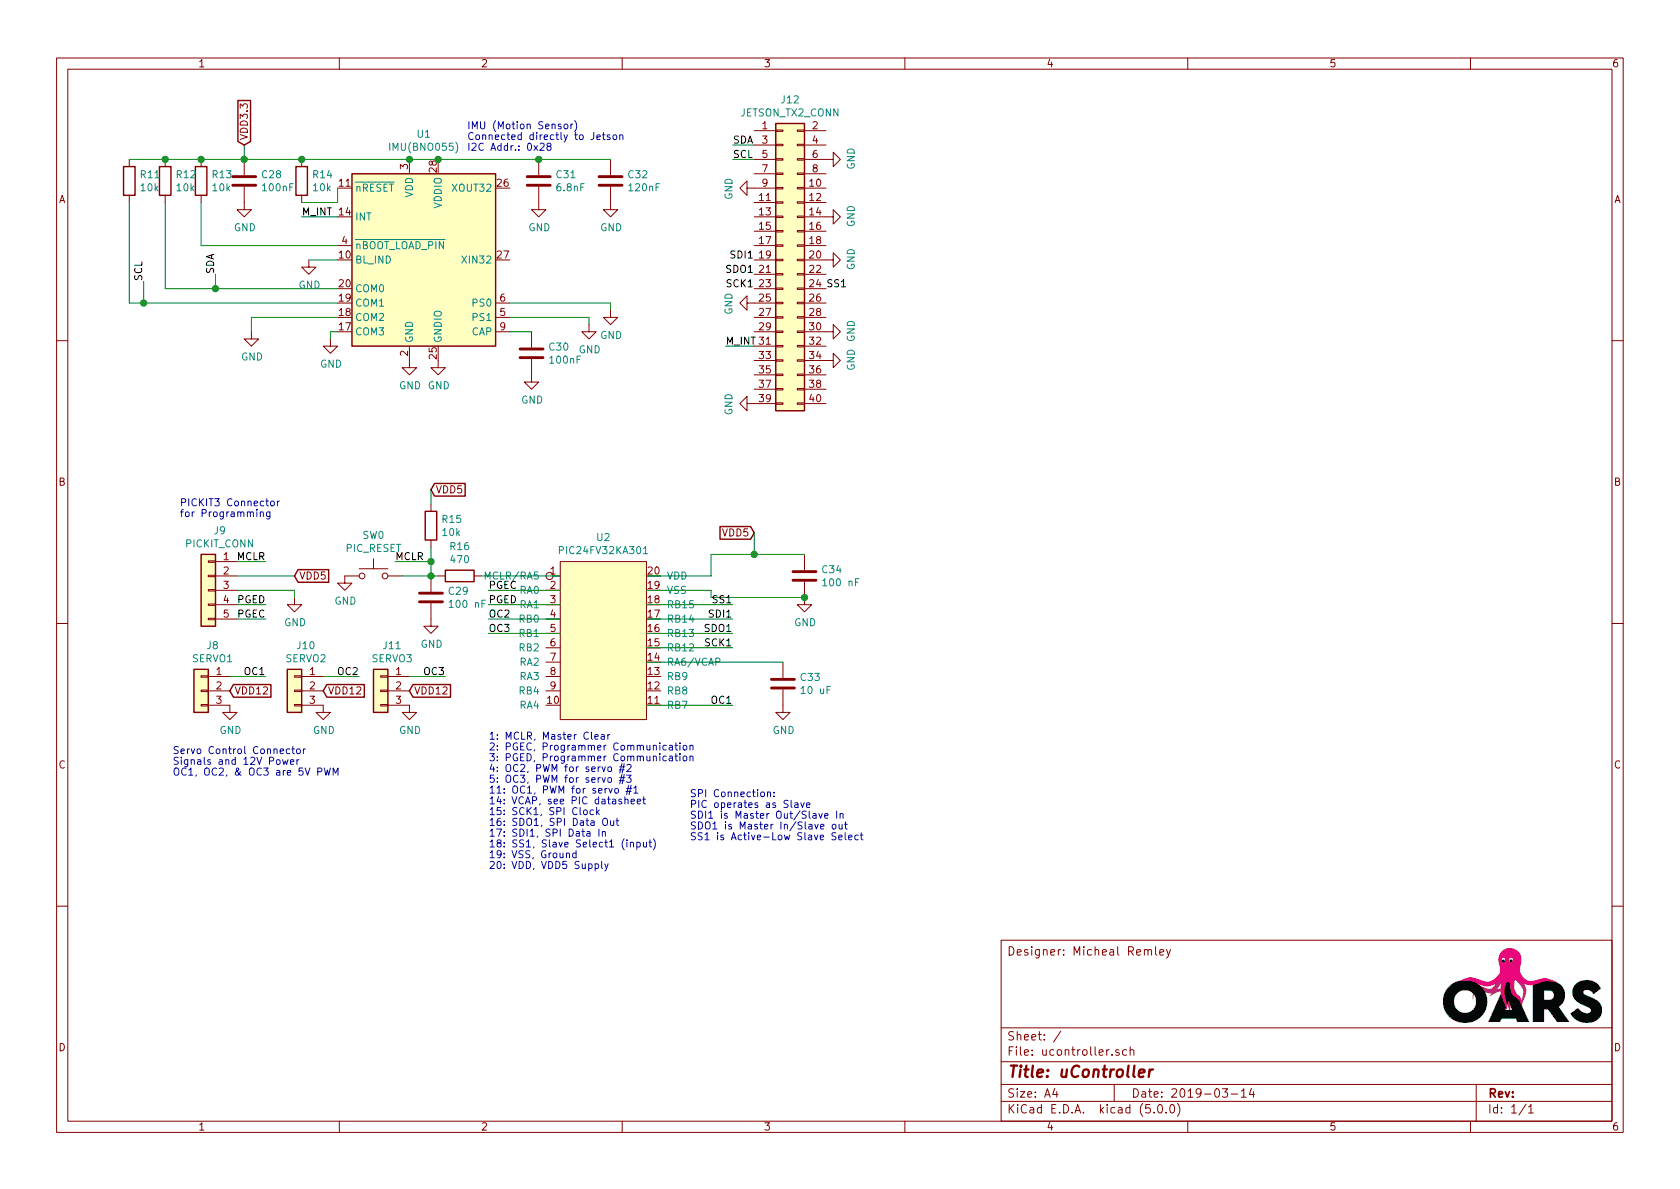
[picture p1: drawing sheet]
EESchema Schematic File Version 4
LIBS:ucontroller-cache
EELAYER 26 0
EELAYER END
$Descr A4 11693 8268
encoding utf-8
Sheet 1 1
Title "uController"
Date "2019-03-14"
Rev ""
Comp ""
Comment1 ""
Comment2 ""
Comment3 ""
Comment4 "Designer: Micheal Remley"
$EndDescr
$Comp
L OARS:PIC24FV32KA301 U2
U 1 1
P 4250 4450
AR Path="/5C81B2B8/5C66DFEB" Ref="U2"  Part="1" 
AR Path="/5C81CE29/5C66DFEB" Ref="U?"  Part="1" 
F 0 "U2" V 4965 4500 50  0000 C CNN
F 1 "PIC24FV32KA301" V 4874 4500 50  0000 C CNN
F 2 "OARS:PIC24FV32KA301-SOIC" H 4250 4450 50  0001 C CNN
F 3 "" H 4250 4450 50  0001 C CNN
	1    4250 4450
	0    -1   -1   0   
$EndComp
$Comp
L OARS:C C29
U 1 1
P 3000 4150
AR Path="/5C81B2B8/5C7D5D3F" Ref="C29"  Part="1" 
AR Path="/5C81CE29/5C7D5D3F" Ref="C?"  Part="1" 
F 0 "C29" H 3115 4196 50  0000 L CNN
F 1 "100 nF" H 3115 4105 50  0000 L CNN
F 2 "Capacitor_SMD:C_0603_1608Metric_Pad1.05x0.95mm_HandSolder" H 3038 4000 50  0001 C CNN
F 3 "" H 3000 4150 50  0001 C CNN
	1    3000 4150
	1    0    0    -1  
$EndComp
$Comp
L OARS:C C34
U 1 1
P 5600 4000
AR Path="/5C81B2B8/5C7D5D9F" Ref="C34"  Part="1" 
AR Path="/5C81CE29/5C7D5D9F" Ref="C?"  Part="1" 
F 0 "C34" H 5715 4046 50  0000 L CNN
F 1 "100 nF" H 5715 3955 50  0000 L CNN
F 2 "Capacitor_SMD:C_0603_1608Metric_Pad1.05x0.95mm_HandSolder" H 5638 3850 50  0001 C CNN
F 3 "" H 5600 4000 50  0001 C CNN
	1    5600 4000
	1    0    0    -1  
$EndComp
$Comp
L OARS:C C33
U 1 1
P 5450 4750
AR Path="/5C81B2B8/5C7D5DFD" Ref="C33"  Part="1" 
AR Path="/5C81CE29/5C7D5DFD" Ref="C?"  Part="1" 
F 0 "C33" H 5565 4796 50  0000 L CNN
F 1 "10 uF" H 5565 4705 50  0000 L CNN
F 2 "Capacitor_SMD:C_0603_1608Metric_Pad1.05x0.95mm_HandSolder" H 5488 4600 50  0001 C CNN
F 3 "" H 5450 4750 50  0001 C CNN
	1    5450 4750
	1    0    0    -1  
$EndComp
$Comp
L power:GND #PWR049
U 1 1
P 5450 4900
AR Path="/5C81B2B8/5C7E7F31" Ref="#PWR049"  Part="1" 
AR Path="/5C81CE29/5C7E7F31" Ref="#PWR?"  Part="1" 
F 0 "#PWR049" H 5450 4650 50  0001 C CNN
F 1 "GND" H 5455 4727 50  0000 C CNN
F 2 "" H 5450 4900 50  0001 C CNN
F 3 "" H 5450 4900 50  0001 C CNN
	1    5450 4900
	1    0    0    -1  
$EndComp
$Comp
L power:GND #PWR050
U 1 1
P 5600 4150
AR Path="/5C81B2B8/5C7E7F87" Ref="#PWR050"  Part="1" 
AR Path="/5C81CE29/5C7E7F87" Ref="#PWR?"  Part="1" 
F 0 "#PWR050" H 5600 3900 50  0001 C CNN
F 1 "GND" H 5605 3977 50  0000 C CNN
F 2 "" H 5600 4150 50  0001 C CNN
F 3 "" H 5600 4150 50  0001 C CNN
	1    5600 4150
	1    0    0    -1  
$EndComp
$Comp
L power:GND #PWR039
U 1 1
P 3000 4300
AR Path="/5C81B2B8/5C7E7FB1" Ref="#PWR039"  Part="1" 
AR Path="/5C81CE29/5C7E7FB1" Ref="#PWR?"  Part="1" 
F 0 "#PWR039" H 3000 4050 50  0001 C CNN
F 1 "GND" H 3005 4127 50  0000 C CNN
F 2 "" H 3000 4300 50  0001 C CNN
F 3 "" H 3000 4300 50  0001 C CNN
	1    3000 4300
	1    0    0    -1  
$EndComp
Wire Wire Line
	4950 4000 4500 4000
Wire Wire Line
	4950 4150 4950 4100
Wire Wire Line
	4950 4100 4500 4100
$Comp
L Device:R R16
U 1 1
P 3200 4000
AR Path="/5C81B2B8/5C7E80A1" Ref="R16"  Part="1" 
AR Path="/5C81CE29/5C7E80A1" Ref="R?"  Part="1" 
F 0 "R16" V 2993 4000 50  0000 C CNN
F 1 "470" V 3084 4000 50  0000 C CNN
F 2 "Resistor_SMD:R_0603_1608Metric_Pad1.05x0.95mm_HandSolder" V 3130 4000 50  0001 C CNN
F 3 "" H 3200 4000 50  0001 C CNN
	1    3200 4000
	0    1    1    0   
$EndComp
$Comp
L Device:R R15
U 1 1
P 3000 3650
AR Path="/5C81B2B8/5C7E8171" Ref="R15"  Part="1" 
AR Path="/5C81CE29/5C7E8171" Ref="R?"  Part="1" 
F 0 "R15" H 2930 3696 50  0000 R CNN
F 1 "10k" H 2930 3605 50  0000 R CNN
F 2 "Resistor_SMD:R_0603_1608Metric_Pad1.05x0.95mm_HandSolder" V 2930 3650 50  0001 C CNN
F 3 "" H 3000 3650 50  0001 C CNN
	1    3000 3650
	-1   0    0    -1  
$EndComp
Wire Wire Line
	3000 4000 3050 4000
Wire Wire Line
	3000 4000 3000 3900
Connection ~ 3000 4000
$Comp
L Switch:SW_Push SW0
U 1 1
P 2600 4000
AR Path="/5C81B2B8/5C7E884C" Ref="SW0"  Part="1" 
AR Path="/5C81CE29/5C7E884C" Ref="SW?"  Part="1" 
F 0 "SW0" H 2600 4285 50  0000 C CNN
F 1 "PIC_RESET" H 2600 4194 50  0000 C CNN
F 2 "" H 2600 4200 50  0001 C CNN
F 3 "" H 2600 4200 50  0001 C CNN
	1    2600 4000
	1    0    0    -1  
$EndComp
Wire Wire Line
	2800 4000 3000 4000
$Comp
L power:GND #PWR036
U 1 1
P 2400 4000
AR Path="/5C81B2B8/5C7E899B" Ref="#PWR036"  Part="1" 
AR Path="/5C81CE29/5C7E899B" Ref="#PWR?"  Part="1" 
F 0 "#PWR036" H 2400 3750 50  0001 C CNN
F 1 "GND" H 2405 3827 50  0000 C CNN
F 2 "" H 2400 4000 50  0001 C CNN
F 3 "" H 2400 4000 50  0001 C CNN
	1    2400 4000
	1    0    0    -1  
$EndComp
$Comp
L Connector_Generic:Conn_01x05 J9
U 1 1
P 1450 4100
AR Path="/5C81B2B8/5C7E8B44" Ref="J9"  Part="1" 
AR Path="/5C81CE29/5C7E8B44" Ref="J?"  Part="1" 
F 0 "J9" H 1370 4517 50  0000 C CNN
F 1 "PICKIT_CONN" H 1370 4426 50  0000 C CNN
F 2 "Connector_PinHeader_2.54mm:PinHeader_1x05_P2.54mm_Horizontal" H 1450 4100 50  0001 C CNN
F 3 "" H 1450 4100 50  0001 C CNN
	1    1450 4100
	-1   0    0    -1  
$EndComp
Wire Wire Line
	1650 4000 2050 4000
$Comp
L power:GND #PWR032
U 1 1
P 2050 4150
AR Path="/5C81B2B8/5C7E90BA" Ref="#PWR032"  Part="1" 
AR Path="/5C81CE29/5C7E90BA" Ref="#PWR?"  Part="1" 
F 0 "#PWR032" H 2050 3900 50  0001 C CNN
F 1 "GND" H 2055 3977 50  0000 C CNN
F 2 "" H 2050 4150 50  0001 C CNN
F 3 "" H 2050 4150 50  0001 C CNN
	1    2050 4150
	1    0    0    -1  
$EndComp
Wire Wire Line
	1650 4100 2050 4100
Wire Wire Line
	2050 4100 2050 4150
Wire Wire Line
	4500 4600 5450 4600
Wire Wire Line
	4500 4200 5100 4200
Wire Wire Line
	4500 4300 5100 4300
Wire Wire Line
	4500 4400 5100 4400
Wire Wire Line
	4500 4500 5100 4500
Wire Wire Line
	4500 4900 5100 4900
Text Notes 1200 5400 0    50   ~ 0
Servo Control Connector\nSignals and 12V Power\nOC1, OC2, & OC3 are 5V PWM
Text Notes 3400 6050 0    50   ~ 0
1: MCLR, Master Clear\n2: PGEC, Programmer Communication \n3: PGED, Programmer Communication \n4: OC2, PWM for servo #2\n5: OC3, PWM for servo #3\n11: OC1, PWM for servo #1\n14: VCAP, see PIC datasheet\n15: SCK1, SPI Clock\n16: SDO1, SPI Data Out\n17: SDI1, SPI Data In\n18: SS1, Slave Select1 (input)\n19: VSS, Ground\n20: VDD, VDD5 Supply
Text Notes 4800 5850 0    50   ~ 0
SPI Connection:\nPIC operates as Slave\nSDI1 is Master Out/Slave In\nSDO1 is Master In/Slave out\nSS1 is Active-Low Slave Select
Text Notes 1250 3600 0    50   ~ 0
PICKIT3 Connector\nfor Programming
$Comp
L Sensor_Motion:BNO055 U1
U 1 1
P 2950 1800
AR Path="/5C81B2B8/5C7EE26A" Ref="U1"  Part="1" 
AR Path="/5C81CE29/5C7EE26A" Ref="U?"  Part="1" 
F 0 "U1" H 2950 2678 50  0000 C CNN
F 1 "IMU(BNO055)" H 2950 2587 50  0000 C CNN
F 2 "Package_LGA:LGA-28_5.2x3.8mm_P0.5mm" H 3200 1150 50  0001 L CNN
F 3 "" H 2950 2000 50  0001 C CNN
	1    2950 1800
	1    0    0    -1  
$EndComp
$Comp
L power:GND #PWR037
U 1 1
P 2850 2500
AR Path="/5C81B2B8/5C7EE472" Ref="#PWR037"  Part="1" 
AR Path="/5C81CE29/5C7EE472" Ref="#PWR?"  Part="1" 
F 0 "#PWR037" H 2850 2250 50  0001 C CNN
F 1 "GND" H 2855 2327 50  0000 C CNN
F 2 "" H 2850 2500 50  0001 C CNN
F 3 "" H 2850 2500 50  0001 C CNN
	1    2850 2500
	1    0    0    -1  
$EndComp
$Comp
L power:GND #PWR040
U 1 1
P 3050 2500
AR Path="/5C81B2B8/5C7EE493" Ref="#PWR040"  Part="1" 
AR Path="/5C81CE29/5C7EE493" Ref="#PWR?"  Part="1" 
F 0 "#PWR040" H 3050 2250 50  0001 C CNN
F 1 "GND" H 3055 2327 50  0000 C CNN
F 2 "" H 3050 2500 50  0001 C CNN
F 3 "" H 3050 2500 50  0001 C CNN
	1    3050 2500
	1    0    0    -1  
$EndComp
$Comp
L OARS:C C30
U 1 1
P 3700 2450
AR Path="/5C81B2B8/5C7EE507" Ref="C30"  Part="1" 
AR Path="/5C81CE29/5C7EE507" Ref="C?"  Part="1" 
F 0 "C30" H 3815 2496 50  0000 L CNN
F 1 "100nF" H 3815 2405 50  0000 L CNN
F 2 "Capacitor_SMD:C_0603_1608Metric_Pad1.05x0.95mm_HandSolder" H 3738 2300 50  0001 C CNN
F 3 "" H 3700 2450 50  0001 C CNN
	1    3700 2450
	1    0    0    -1  
$EndComp
$Comp
L power:GND #PWR041
U 1 1
P 3700 2600
AR Path="/5C81B2B8/5C7EE57D" Ref="#PWR041"  Part="1" 
AR Path="/5C81CE29/5C7EE57D" Ref="#PWR?"  Part="1" 
F 0 "#PWR041" H 3700 2350 50  0001 C CNN
F 1 "GND" H 3705 2427 50  0000 C CNN
F 2 "" H 3700 2600 50  0001 C CNN
F 3 "" H 3700 2600 50  0001 C CNN
	1    3700 2600
	1    0    0    -1  
$EndComp
Wire Wire Line
	3550 2300 3700 2300
$Comp
L OARS:C C28
U 1 1
P 1700 1250
AR Path="/5C81B2B8/5C7EE912" Ref="C28"  Part="1" 
AR Path="/5C81CE29/5C7EE912" Ref="C?"  Part="1" 
F 0 "C28" H 1815 1296 50  0000 L CNN
F 1 "100nF" H 1815 1205 50  0000 L CNN
F 2 "Capacitor_SMD:C_0603_1608Metric_Pad1.05x0.95mm_HandSolder" H 1738 1100 50  0001 C CNN
F 3 "" H 1700 1250 50  0001 C CNN
	1    1700 1250
	1    0    0    -1  
$EndComp
$Comp
L power:GND #PWR030
U 1 1
P 1700 1400
AR Path="/5C81B2B8/5C7EED38" Ref="#PWR030"  Part="1" 
AR Path="/5C81CE29/5C7EED38" Ref="#PWR?"  Part="1" 
F 0 "#PWR030" H 1700 1150 50  0001 C CNN
F 1 "GND" H 1705 1227 50  0000 C CNN
F 2 "" H 1700 1400 50  0001 C CNN
F 3 "" H 1700 1400 50  0001 C CNN
	1    1700 1400
	1    0    0    -1  
$EndComp
$Comp
L OARS:C C31
U 1 1
P 3750 1250
AR Path="/5C81B2B8/5C7EEE14" Ref="C31"  Part="1" 
AR Path="/5C81CE29/5C7EEE14" Ref="C?"  Part="1" 
F 0 "C31" H 3865 1296 50  0000 L CNN
F 1 "6.8nF" H 3865 1205 50  0000 L CNN
F 2 "Capacitor_SMD:C_0603_1608Metric_Pad1.05x0.95mm_HandSolder" H 3788 1100 50  0001 C CNN
F 3 "" H 3750 1250 50  0001 C CNN
	1    3750 1250
	1    0    0    -1  
$EndComp
$Comp
L OARS:C C32
U 1 1
P 4250 1250
AR Path="/5C81B2B8/5C7EEE64" Ref="C32"  Part="1" 
AR Path="/5C81CE29/5C7EEE64" Ref="C?"  Part="1" 
F 0 "C32" H 4365 1296 50  0000 L CNN
F 1 "120nF" H 4365 1205 50  0000 L CNN
F 2 "Capacitor_SMD:C_0603_1608Metric_Pad1.05x0.95mm_HandSolder" H 4288 1100 50  0001 C CNN
F 3 "" H 4250 1250 50  0001 C CNN
	1    4250 1250
	1    0    0    -1  
$EndComp
Wire Wire Line
	3050 1100 3750 1100
Wire Wire Line
	4250 1100 3750 1100
Connection ~ 3750 1100
$Comp
L power:GND #PWR042
U 1 1
P 3750 1400
AR Path="/5C81B2B8/5C7EF6C9" Ref="#PWR042"  Part="1" 
AR Path="/5C81CE29/5C7EF6C9" Ref="#PWR?"  Part="1" 
F 0 "#PWR042" H 3750 1150 50  0001 C CNN
F 1 "GND" H 3755 1227 50  0000 C CNN
F 2 "" H 3750 1400 50  0001 C CNN
F 3 "" H 3750 1400 50  0001 C CNN
	1    3750 1400
	1    0    0    -1  
$EndComp
$Comp
L power:GND #PWR044
U 1 1
P 4250 1400
AR Path="/5C81B2B8/5C7EF6F2" Ref="#PWR044"  Part="1" 
AR Path="/5C81CE29/5C7EF6F2" Ref="#PWR?"  Part="1" 
F 0 "#PWR044" H 4250 1150 50  0001 C CNN
F 1 "GND" H 4255 1227 50  0000 C CNN
F 2 "" H 4250 1400 50  0001 C CNN
F 3 "" H 4250 1400 50  0001 C CNN
	1    4250 1400
	1    0    0    -1  
$EndComp
Wire Wire Line
	1700 1100 2100 1100
Wire Wire Line
	3550 2100 4250 2100
Wire Wire Line
	4250 2100 4250 2150
Wire Wire Line
	3550 2200 4100 2200
Wire Wire Line
	4100 2200 4100 2250
$Comp
L power:GND #PWR045
U 1 1
P 4250 2150
AR Path="/5C81B2B8/5C7F1841" Ref="#PWR045"  Part="1" 
AR Path="/5C81CE29/5C7F1841" Ref="#PWR?"  Part="1" 
F 0 "#PWR045" H 4250 1900 50  0001 C CNN
F 1 "GND" H 4255 1977 50  0000 C CNN
F 2 "" H 4250 2150 50  0001 C CNN
F 3 "" H 4250 2150 50  0001 C CNN
	1    4250 2150
	1    0    0    -1  
$EndComp
$Comp
L power:GND #PWR043
U 1 1
P 4100 2250
AR Path="/5C81B2B8/5C7F186A" Ref="#PWR043"  Part="1" 
AR Path="/5C81CE29/5C7F186A" Ref="#PWR?"  Part="1" 
F 0 "#PWR043" H 4100 2000 50  0001 C CNN
F 1 "GND" H 4105 2077 50  0000 C CNN
F 2 "" H 4100 2250 50  0001 C CNN
F 3 "" H 4100 2250 50  0001 C CNN
	1    4100 2250
	1    0    0    -1  
$EndComp
$Comp
L Device:R R13
U 1 1
P 1400 1250
AR Path="/5C81B2B8/5C7F1E08" Ref="R13"  Part="1" 
AR Path="/5C81CE29/5C7F1E08" Ref="R?"  Part="1" 
F 0 "R13" H 1330 1296 50  0000 R CNN
F 1 "10k" H 1330 1205 50  0000 R CNN
F 2 "Resistor_SMD:R_0603_1608Metric_Pad1.05x0.95mm_HandSolder" V 1330 1250 50  0001 C CNN
F 3 "" H 1400 1250 50  0001 C CNN
	1    1400 1250
	-1   0    0    -1  
$EndComp
Wire Wire Line
	1400 1100 1700 1100
Connection ~ 1700 1100
Wire Wire Line
	1400 1400 1400 1700
$Comp
L Device:R R12
U 1 1
P 1150 1250
AR Path="/5C81B2B8/5C7F3BAD" Ref="R12"  Part="1" 
AR Path="/5C81CE29/5C7F3BAD" Ref="R?"  Part="1" 
F 0 "R12" H 1080 1296 50  0000 R CNN
F 1 "10k" H 1080 1205 50  0000 R CNN
F 2 "Resistor_SMD:R_0603_1608Metric_Pad1.05x0.95mm_HandSolder" V 1080 1250 50  0001 C CNN
F 3 "" H 1150 1250 50  0001 C CNN
	1    1150 1250
	-1   0    0    -1  
$EndComp
$Comp
L Device:R R11
U 1 1
P 900 1250
AR Path="/5C81B2B8/5C7F3BE5" Ref="R11"  Part="1" 
AR Path="/5C81CE29/5C7F3BE5" Ref="R?"  Part="1" 
F 0 "R11" H 830 1296 50  0000 R CNN
F 1 "10k" H 830 1205 50  0000 R CNN
F 2 "Resistor_SMD:R_0603_1608Metric_Pad1.05x0.95mm_HandSolder" V 830 1250 50  0001 C CNN
F 3 "" H 900 1250 50  0001 C CNN
	1    900  1250
	-1   0    0    -1  
$EndComp
Wire Wire Line
	1150 1100 1400 1100
Connection ~ 1400 1100
Wire Wire Line
	1150 1100 900  1100
Connection ~ 1150 1100
Wire Wire Line
	1150 1400 1150 2000
Wire Wire Line
	900  1400 900  2100
Wire Wire Line
	2350 2200 1750 2200
Wire Wire Line
	1750 2200 1750 2300
$Comp
L power:GND #PWR031
U 1 1
P 1750 2300
AR Path="/5C81B2B8/5C7F6C8C" Ref="#PWR031"  Part="1" 
AR Path="/5C81CE29/5C7F6C8C" Ref="#PWR?"  Part="1" 
F 0 "#PWR031" H 1750 2050 50  0001 C CNN
F 1 "GND" H 1755 2127 50  0000 C CNN
F 2 "" H 1750 2300 50  0001 C CNN
F 3 "" H 1750 2300 50  0001 C CNN
	1    1750 2300
	1    0    0    -1  
$EndComp
Wire Wire Line
	1500 2000 1500 1900
Connection ~ 1500 2000
Wire Wire Line
	1500 2000 2350 2000
Wire Wire Line
	2350 2300 2300 2300
Wire Wire Line
	2300 2300 2300 2350
$Comp
L power:GND #PWR035
U 1 1
P 2300 2350
AR Path="/5C81B2B8/5C7F8A3F" Ref="#PWR035"  Part="1" 
AR Path="/5C81CE29/5C7F8A3F" Ref="#PWR?"  Part="1" 
F 0 "#PWR035" H 2300 2100 50  0001 C CNN
F 1 "GND" H 2305 2177 50  0000 C CNN
F 2 "" H 2300 2350 50  0001 C CNN
F 3 "" H 2300 2350 50  0001 C CNN
	1    2300 2350
	1    0    0    -1  
$EndComp
Wire Wire Line
	1700 1000 1700 1100
Wire Wire Line
	2850 1100 3050 1100
Connection ~ 3050 1100
Wire Wire Line
	1400 1700 2350 1700
$Comp
L Device:R R14
U 1 1
P 2100 1250
AR Path="/5C81B2B8/5C7FDA0A" Ref="R14"  Part="1" 
AR Path="/5C81CE29/5C7FDA0A" Ref="R?"  Part="1" 
F 0 "R14" H 2030 1296 50  0000 R CNN
F 1 "10k" H 2030 1205 50  0000 R CNN
F 2 "Resistor_SMD:R_0603_1608Metric_Pad1.05x0.95mm_HandSolder" V 2030 1250 50  0001 C CNN
F 3 "" H 2100 1250 50  0001 C CNN
	1    2100 1250
	-1   0    0    -1  
$EndComp
Connection ~ 2100 1100
Wire Wire Line
	2350 1300 2350 1400
Wire Wire Line
	2350 1400 2100 1400
Wire Wire Line
	2100 1100 2850 1100
Connection ~ 2850 1100
$Comp
L power:GND #PWR033
U 1 1
P 2150 1800
AR Path="/5C81B2B8/5C800068" Ref="#PWR033"  Part="1" 
AR Path="/5C81CE29/5C800068" Ref="#PWR?"  Part="1" 
F 0 "#PWR033" H 2150 1550 50  0001 C CNN
F 1 "GND" H 2155 1627 50  0000 C CNN
F 2 "" H 2150 1800 50  0001 C CNN
F 3 "" H 2150 1800 50  0001 C CNN
	1    2150 1800
	1    0    0    -1  
$EndComp
Wire Wire Line
	2150 1800 2350 1800
Text Notes 3250 1050 0    50   ~ 0
IMU (Motion Sensor)\nConnected directly to Jetson\nI2C Addr.: 0x28
Wire Wire Line
	4950 3850 5250 3850
Wire Wire Line
	4950 3850 4950 4000
Wire Wire Line
	4950 4150 5600 4150
Connection ~ 5600 4150
$Comp
L Connector_Generic:Conn_02x20_Odd_Even J12
U 1 1
P 5450 1800
AR Path="/5C81B2B8/5C8078CE" Ref="J12"  Part="1" 
AR Path="/5C81CE29/5C8078CE" Ref="J?"  Part="1" 
F 0 "J12" H 5500 2917 50  0000 C CNN
F 1 "JETSON_TX2_CONN" H 5500 2826 50  0000 C CNN
F 2 "Connector_PinHeader_2.54mm:PinHeader_2x20_P2.54mm_Vertical" H 5450 1800 50  0001 C CNN
F 3 "" H 5450 1800 50  0001 C CNN
	1    5450 1800
	1    0    0    -1  
$EndComp
$Comp
L power:GND #PWR048
U 1 1
P 5250 2800
AR Path="/5C81B2B8/5C80ACAA" Ref="#PWR048"  Part="1" 
AR Path="/5C81CE29/5C80ACAA" Ref="#PWR?"  Part="1" 
F 0 "#PWR048" H 5250 2550 50  0001 C CNN
F 1 "GND" H 5255 2627 50  0000 C CNN
F 2 "" H 5250 2800 50  0001 C CNN
F 3 "" H 5250 2800 50  0001 C CNN
	1    5250 2800
	0    1    1    0   
$EndComp
$Comp
L power:GND #PWR055
U 1 1
P 5750 2500
AR Path="/5C81B2B8/5C80AD6F" Ref="#PWR055"  Part="1" 
AR Path="/5C81CE29/5C80AD6F" Ref="#PWR?"  Part="1" 
F 0 "#PWR055" H 5750 2250 50  0001 C CNN
F 1 "GND" H 5755 2327 50  0000 C CNN
F 2 "" H 5750 2500 50  0001 C CNN
F 3 "" H 5750 2500 50  0001 C CNN
	1    5750 2500
	0    -1   -1   0   
$EndComp
$Comp
L power:GND #PWR054
U 1 1
P 5750 2300
AR Path="/5C81B2B8/5C80B036" Ref="#PWR054"  Part="1" 
AR Path="/5C81CE29/5C80B036" Ref="#PWR?"  Part="1" 
F 0 "#PWR054" H 5750 2050 50  0001 C CNN
F 1 "GND" H 5755 2127 50  0000 C CNN
F 2 "" H 5750 2300 50  0001 C CNN
F 3 "" H 5750 2300 50  0001 C CNN
	1    5750 2300
	0    -1   -1   0   
$EndComp
$Comp
L power:GND #PWR047
U 1 1
P 5250 2100
AR Path="/5C81B2B8/5C80B069" Ref="#PWR047"  Part="1" 
AR Path="/5C81CE29/5C80B069" Ref="#PWR?"  Part="1" 
F 0 "#PWR047" H 5250 1850 50  0001 C CNN
F 1 "GND" H 5255 1927 50  0000 C CNN
F 2 "" H 5250 2100 50  0001 C CNN
F 3 "" H 5250 2100 50  0001 C CNN
	1    5250 2100
	0    1    1    0   
$EndComp
$Comp
L power:GND #PWR053
U 1 1
P 5750 1800
AR Path="/5C81B2B8/5C80B09C" Ref="#PWR053"  Part="1" 
AR Path="/5C81CE29/5C80B09C" Ref="#PWR?"  Part="1" 
F 0 "#PWR053" H 5750 1550 50  0001 C CNN
F 1 "GND" H 5755 1627 50  0000 C CNN
F 2 "" H 5750 1800 50  0001 C CNN
F 3 "" H 5750 1800 50  0001 C CNN
	1    5750 1800
	0    -1   -1   0   
$EndComp
$Comp
L power:GND #PWR052
U 1 1
P 5750 1500
AR Path="/5C81B2B8/5C80B0CF" Ref="#PWR052"  Part="1" 
AR Path="/5C81CE29/5C80B0CF" Ref="#PWR?"  Part="1" 
F 0 "#PWR052" H 5750 1250 50  0001 C CNN
F 1 "GND" H 5755 1327 50  0000 C CNN
F 2 "" H 5750 1500 50  0001 C CNN
F 3 "" H 5750 1500 50  0001 C CNN
	1    5750 1500
	0    -1   -1   0   
$EndComp
$Comp
L power:GND #PWR046
U 1 1
P 5250 1300
AR Path="/5C81B2B8/5C80B102" Ref="#PWR046"  Part="1" 
AR Path="/5C81CE29/5C80B102" Ref="#PWR?"  Part="1" 
F 0 "#PWR046" H 5250 1050 50  0001 C CNN
F 1 "GND" H 5255 1127 50  0000 C CNN
F 2 "" H 5250 1300 50  0001 C CNN
F 3 "" H 5250 1300 50  0001 C CNN
	1    5250 1300
	0    1    1    0   
$EndComp
$Comp
L power:GND #PWR051
U 1 1
P 5750 1100
AR Path="/5C81B2B8/5C80B135" Ref="#PWR051"  Part="1" 
AR Path="/5C81CE29/5C80B135" Ref="#PWR?"  Part="1" 
F 0 "#PWR051" H 5750 850 50  0001 C CNN
F 1 "GND" H 5755 927 50  0000 C CNN
F 2 "" H 5750 1100 50  0001 C CNN
F 3 "" H 5750 1100 50  0001 C CNN
	1    5750 1100
	0    -1   -1   0   
$EndComp
Wire Wire Line
	900  2100 1000 2100
Wire Wire Line
	1150 2000 1500 2000
Wire Wire Line
	1000 1950 1000 2100
Connection ~ 1000 2100
Wire Wire Line
	1000 2100 2350 2100
Text Label 5750 2000 0    50   ~ 0
SS1
Text Label 5250 2000 2    50   ~ 0
SCK1
Text Label 5250 1900 2    50   ~ 0
SDO1
Text Label 5250 1800 2    50   ~ 0
SDI1
Text Label 5100 4200 2    50   ~ 0
SS1
Text Label 5100 4300 2    50   ~ 0
SDI1
Text Label 5100 4400 2    50   ~ 0
SDO1
Text Label 5100 4500 2    50   ~ 0
SCK1
Text Label 2100 1500 0    50   ~ 0
M_INT
Wire Wire Line
	2350 1500 2100 1500
Text Label 1500 1900 1    50   ~ 0
SDA
Text Label 1000 1950 1    50   ~ 0
SCL
Text Label 5100 4900 2    50   ~ 0
OC1
Text Label 3400 4400 0    50   ~ 0
OC3
Text Label 3400 4300 0    50   ~ 0
OC2
Text Label 3400 4200 0    50   ~ 0
PGED
Text Label 3400 4100 0    50   ~ 0
PGEC
Wire Wire Line
	3400 4100 3900 4100
Wire Wire Line
	3400 4200 3900 4200
Wire Wire Line
	3400 4300 3900 4300
Wire Wire Line
	3400 4400 3900 4400
Text Label 1850 4200 2    50   ~ 0
PGED
Text Label 1850 4300 2    50   ~ 0
PGEC
Wire Wire Line
	1650 4200 1850 4200
Wire Wire Line
	1650 4300 1850 4300
Text Label 5100 1000 0    50   ~ 0
SDA
Text Label 5100 1100 0    50   ~ 0
SCL
Wire Wire Line
	5250 1000 5100 1000
Wire Wire Line
	5100 1100 5250 1100
Text Label 5050 2400 0    50   ~ 0
M_INT
Wire Wire Line
	5250 2400 5050 2400
Text Label 1850 3900 2    50   ~ 0
MCLR
Wire Wire Line
	1650 3900 1850 3900
Text Label 2750 3900 0    50   ~ 0
MCLR
Wire Wire Line
	2750 3900 3000 3900
Text GLabel 5250 3700 0    50   Input ~ 0
VDD5
Wire Wire Line
	5250 3700 5250 3850
Connection ~ 5250 3850
Wire Wire Line
	5250 3850 5600 3850
Text GLabel 1700 1000 1    50   Input ~ 0
VDD3.3
Text GLabel 2050 4000 2    50   Input ~ 0
VDD5
Text GLabel 3000 3400 2    50   Input ~ 0
VDD5
Wire Wire Line
	3000 3400 3000 3500
$Comp
L Connector_Generic:Conn_01x03 J8
U 1 1
P 1400 4800
AR Path="/5C81B2B8/5D52784D" Ref="J8"  Part="1" 
AR Path="/5C81CE29/5D52784D" Ref="J?"  Part="1" 
F 0 "J8" H 1320 5117 50  0000 C CNN
F 1 "SERVO1" H 1320 5026 50  0000 C CNN
F 2 "Connector_PinHeader_2.54mm:PinHeader_1x03_P2.54mm_Vertical" H 1400 4800 50  0001 C CNN
F 3 "~" H 1400 4800 50  0001 C CNN
	1    1400 4800
	-1   0    0    -1  
$EndComp
$Comp
L power:GND #PWR029
U 1 1
P 1600 4900
AR Path="/5C81B2B8/5D52E3D0" Ref="#PWR029"  Part="1" 
AR Path="/5C81CE29/5D52E3D0" Ref="#PWR?"  Part="1" 
F 0 "#PWR029" H 1600 4650 50  0001 C CNN
F 1 "GND" H 1605 4727 50  0000 C CNN
F 2 "" H 1600 4900 50  0001 C CNN
F 3 "" H 1600 4900 50  0001 C CNN
	1    1600 4900
	1    0    0    -1  
$EndComp
Wire Wire Line
	1600 4700 1850 4700
Text Label 1850 4700 2    50   ~ 0
OC1
$Comp
L Connector_Generic:Conn_01x03 J10
U 1 1
P 2050 4800
AR Path="/5C81B2B8/5D53535D" Ref="J10"  Part="1" 
AR Path="/5C81CE29/5D53535D" Ref="J?"  Part="1" 
F 0 "J10" H 1970 5117 50  0000 C CNN
F 1 "SERVO2" H 1970 5026 50  0000 C CNN
F 2 "Connector_PinHeader_2.54mm:PinHeader_1x03_P2.54mm_Vertical" H 2050 4800 50  0001 C CNN
F 3 "~" H 2050 4800 50  0001 C CNN
	1    2050 4800
	-1   0    0    -1  
$EndComp
$Comp
L Connector_Generic:Conn_01x03 J11
U 1 1
P 2650 4800
AR Path="/5C81B2B8/5D53539F" Ref="J11"  Part="1" 
AR Path="/5C81CE29/5D53539F" Ref="J?"  Part="1" 
F 0 "J11" H 2570 5117 50  0000 C CNN
F 1 "SERVO3" H 2570 5026 50  0000 C CNN
F 2 "Connector_PinHeader_2.54mm:PinHeader_1x03_P2.54mm_Vertical" H 2650 4800 50  0001 C CNN
F 3 "~" H 2650 4800 50  0001 C CNN
	1    2650 4800
	-1   0    0    -1  
$EndComp
$Comp
L power:GND #PWR034
U 1 1
P 2250 4900
AR Path="/5C81B2B8/5D53545D" Ref="#PWR034"  Part="1" 
AR Path="/5C81CE29/5D53545D" Ref="#PWR?"  Part="1" 
F 0 "#PWR034" H 2250 4650 50  0001 C CNN
F 1 "GND" H 2255 4727 50  0000 C CNN
F 2 "" H 2250 4900 50  0001 C CNN
F 3 "" H 2250 4900 50  0001 C CNN
	1    2250 4900
	1    0    0    -1  
$EndComp
$Comp
L power:GND #PWR038
U 1 1
P 2850 4900
AR Path="/5C81B2B8/5D535494" Ref="#PWR038"  Part="1" 
AR Path="/5C81CE29/5D535494" Ref="#PWR?"  Part="1" 
F 0 "#PWR038" H 2850 4650 50  0001 C CNN
F 1 "GND" H 2855 4727 50  0000 C CNN
F 2 "" H 2850 4900 50  0001 C CNN
F 3 "" H 2850 4900 50  0001 C CNN
	1    2850 4900
	1    0    0    -1  
$EndComp
Wire Wire Line
	2250 4700 2500 4700
Wire Wire Line
	2850 4700 3100 4700
Text Label 2500 4700 2    50   ~ 0
OC2
Text Label 3100 4700 2    50   ~ 0
OC3
Text GLabel 1600 4800 2    50   Input ~ 0
VDD12
Text GLabel 2250 4800 2    50   Input ~ 0
VDD12
Text GLabel 2850 4800 2    50   Input ~ 0
VDD12
Wire Wire Line
	3350 4000 3900 4000
Connection ~ 3000 3900
Wire Wire Line
	3000 3900 3000 3800
$EndSCHEMATC
